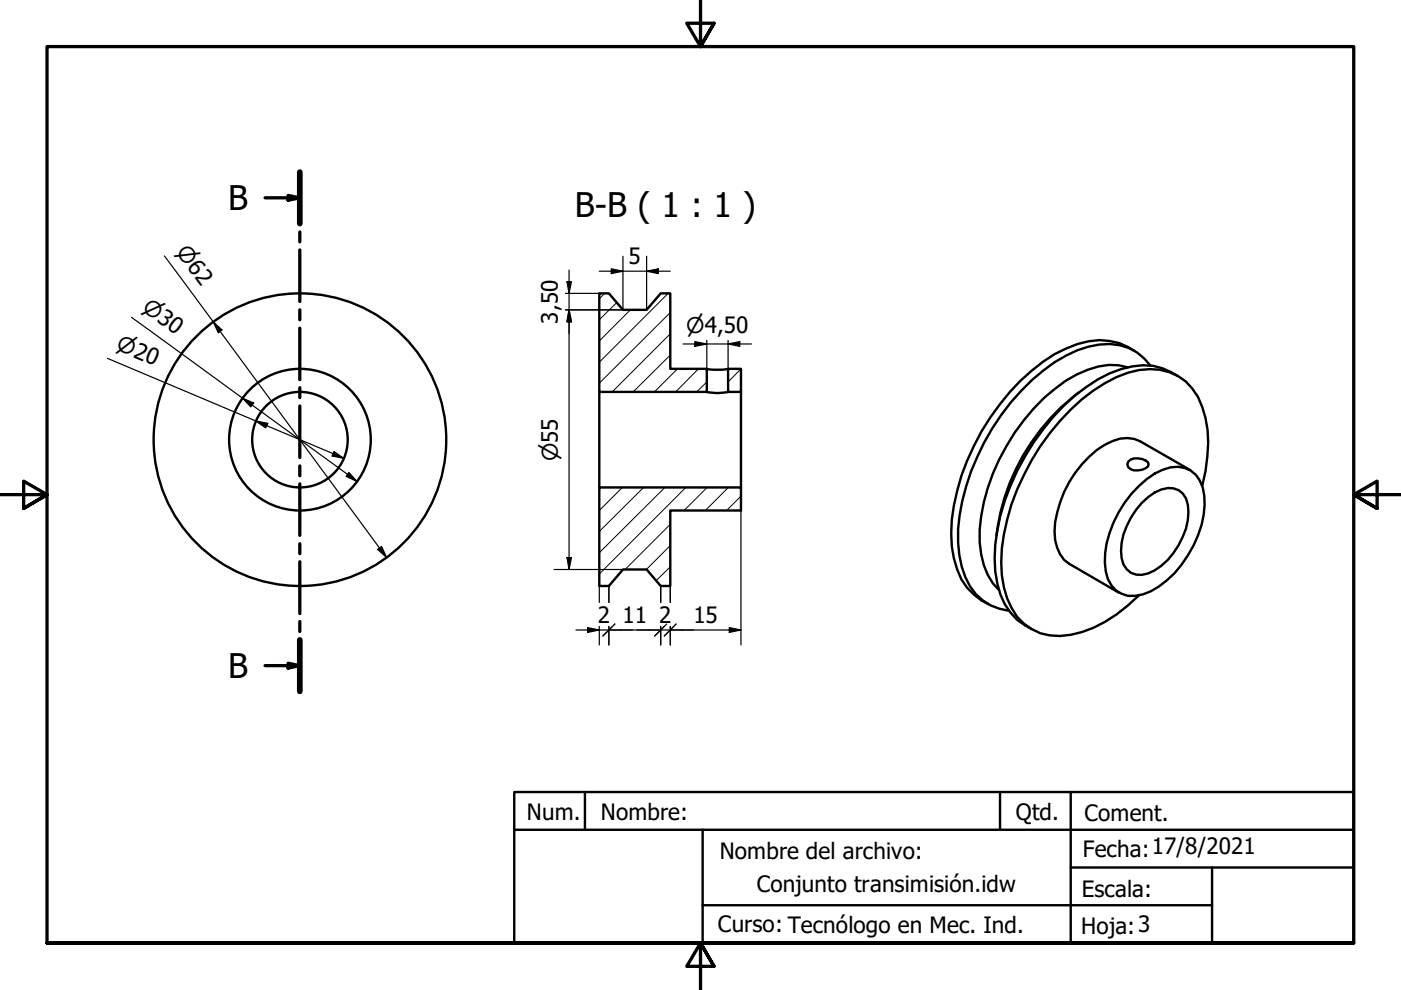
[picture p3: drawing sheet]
<svg xmlns="http://www.w3.org/2000/svg" width="297mm" height="210mm" viewBox="0 0 297 210" stroke-linecap="round" stroke-linejoin="round" font-family="sans-serif">
<!-- layer: Hatch (ISO) -->
<g fill="none" stroke="#000" stroke-width=".21">
<path d="M128.2 62.2l-1.1 1.1M130.7 64.2l-3.6 3.6M133.7 65.7l-6.6 6.6M141.7 62.2l-14.6 14.6M142.1 75.3l-7.9 7.8M142.1 70.8l-12.3 12.3M142.1 66.3l-15 15M143.6 78.2l-4.9 4.9M148.1 78.2l-4.8 4.9M157.1 78.2l-2.7 2.8M149.9 81l-2.2 2.1M157.1 82.7l-.4 .4"/>
<path d="M127.4 103.3l-.3 .4M132 103.3l-4.9 4.9M136.5 103.3l-9.4 9.4M141 103.3l-13.9 13.9M142.1 115.7l-5.1 5M142.1 111.2l-9.6 9.5M145.4 103.3l-18.3 18.4M149.9 103.3l-4.9 4.9M154.4 103.3l-4.9 4.9M157.1 105.2l-3 3M129.3 123.9l-.3 .3M142.1 120.2l-3 2.9"/>
</g>
<!-- layer: Visible (ISO) -->
<g fill="none" stroke="#000" stroke-width=".51">
<path d="M127.1 62.2h2l3 3.5h5l3-3.5h2v16h7.8v4.9h-22.8zM149.9 78.2a13.4 13.4 0 0 0 4.5 0M154.4 78.2h2.7v4.9h-2.7zM239.1 77.9a12.3 12.3 0 0 0-8.5 .5 28.4 28.4 0 0 0-11.5 8.2 44.1 44.1 0 0 0-11.4 25.7 18.5 18.5 0 0 0 2.8 11.4l1.3 1.4M240.5 74.4a13.4 13.4 0 0 0-12-1.5 33.7 33.7 0 0 0-14.4 10.2 51 51 0 0 0-12.3 27 23 23 0 0 0 2 12.7 13.4 13.4 0 0 0 5.7 5.3M243.9 77.5a10.9 10.9 0 0 0-10.9-4.4 27.2 27.2 0 0 0-14.2 7.5 50 50 0 0 0-15.7 31.6 22.4 22.4 0 0 0 2.5 12 11.1 11.1 0 0 0 8.3 5.3M249.7 79.7a12.9 12.9 0 0 0-12-1.4 35.2 35.2 0 0 0-16.5 12.7 49.3 49.3 0 0 0-10.2 24.5 22.9 22.9 0 0 0 2 12.6 11.9 11.9 0 0 0 5.7 5.3M127.1 83.1v20.2M149.9 83.1a10.1 10.1 0 0 0 4.5 0M157.1 83.1v20.2M228.8 83.2a44.6 44.6 0 0 0-17.5 30.3M239.2 97.9a3.3 3.3 0 0 1 4.2 .1l.1 .5-.1 .4a3.3 3.3 0 0 1-4.2 .1l-.2-.5z"/>
<path d="M252.3 99.7l-10.6-6.1a6.7 6.7 0 0 0-5.8-.1 20.9 20.9 0 0 0-10.3 10.8 20.9 20.9 0 0 0-1.9 10.2 7 7 0 0 0 3 5l10.6 6.2M127.1 103.3h30v4.9h-15v16h-2l-3-3.5h-5l-3 3.5h-2zM241.5 103a12.4 12.4 0 0 1 8.2-4 5.6 5.6 0 0 1 5.3 4.4 18 18 0 0 1-2 12.3 21.2 21.2 0 0 1-9 9.7 7.3 7.3 0 0 1-6.2 .5 6.1 6.1 0 0 1-3.4-4.8 19.3 19.3 0 0 1 2.8-12.5l1.2-2 1.5-1.9zM242.1 106.7a9.2 9.2 0 0 1 5.5-3.2 3.8 3.8 0 0 1 4.2 3.5 13.8 13.8 0 0 1-3 10.3 11.1 11.1 0 0 1-6.7 4.6 3.8 3.8 0 0 1-4.3-3.6 13.8 13.8 0 0 1 3.1-10.2zM254.9 103a33.1 33.1 0 0 0 .7-14.4 13 13 0 0 0-5.9-8.9 14.3 14.3 0 0 0-13 .3 43.7 43.7 0 0 0-19.6 20.7 43.8 43.8 0 0 0-4.8 18.5 19.4 19.4 0 0 0 3.3 11.6 11.2 11.2 0 0 0 11.4 3.8 28.1 28.1 0 0 0 14.5-8.4"/>
<circle cx="63.6" cy="93.2" r="31"/>
<circle cx="63.6" cy="93.2" r="15"/>
<circle cx="63.6" cy="93.2" r="10.1"/>
</g>
<!-- layer: Section Line (ISO) -->
<g fill="none" stroke="#000" stroke-width=".7">
<path d="M63.6 36.5v10.9M56.2 41.9h7.4M61.1 41.4l2.5 .5-2.5 .6zM63.6 49.2v2.1M63.6 53v10.9M63.6 65.7v2.1M63.6 69.6v10.9M63.6 82.2v2.1M63.6 86.1v10.9M63.6 98.8v2.1M63.6 102.6v10.9M63.6 115.3v2.1"/>
<path d="M63.6 119.1v11M63.6 131.8v2.1M63.6 135.7v10.9M56.2 141.1h7.4M61.1 140.6l2.5 .5-2.5 .5z"/>
</g>
<path d="M63.6 36.5v10.9M63.6 135.7v10.9" fill="none" stroke="#000" stroke-width="1.2"/>
<g fill="#000">
<path d="M61.1 41.4l2.5 .5-2.5 .6z" fill-rule="evenodd"/>
<path d="M61.1 140.6l2.5 .5-2.5 .5z" fill-rule="evenodd"/>
</g>
<!-- layer: Border (ISO) -->
<path d="M148.5 -.1v10l-2.9-5h5.8l-2.9 5 2.9-5M0 104.9h10l-5-2.9v5.8l5-2.9-5 2.9M297 104.9h-10l5-2.9v5.8l-5-2.9 5 2.9M10 199.9v-190h277v190h-277h277M151.4 204.9l-2.9-5 2.9 5h-5.8l2.9-5v10" fill="none" stroke="#000" stroke-width=".7"/>
<!-- layer: Title (ISO) -->
<path d="M109 167.9h178v32h-178zM109 175.9h178M124 167.9v8M149 175.9v24M212 167.9v8M227 167.9v32M149 191.9h108M227 183.9h60M257 183.9v16" fill="none" stroke="#000" stroke-width=".51"/>
<!-- layer: Dimension (ISO) -->
<g fill="none" stroke="#000" stroke-width=".25">
<path d="M34.9 54.3l47.1 63.9M120.2 59.7h1l-.6 2.5zM120.6 57.2v63.5M127.1 57.5h15M129.6 57l2.5 .5-2.5 .5zM132.1 54.3v11.4h-12.2M137.1 57.5l2.5-.5v1zM137.1 54.3v11.4M22.8 76l50.1 21.2M27.9 67.3l47.8 34.8M45.2 68.2l1.9 1.7-.8 .7zM119.9 62.2h7.2"/>
<path d="M120.6 65.7l.6 2.5h-1zM144.8 72.9h14.5M147.3 72.4l2.6 .5-2.6 .5zM149.9 72.2v6M154.4 72.9l2.4-.5v1zM154.4 72.2v6M51.4 84.4l2.4 1-.7 .9zM54.2 89.3l2.6 .5-.5 .9zM70.8 95.7l2.1 1.5-2.5-.5zM74 100.2l1.7 1.9-2.3-1.1zM80.1 116.5l.8-.6 1.1 2.3zM120.2 118.2h1l-.6 2.5z"/>
<path d="M157.1 108.2v28.6M117.5 120.7h14.6M122.1 133.6h12M124.6 133.1l2.5 .5-2.5 .5zM127.1 124.2v3.5M127.1 132.8v4M129.1 124.2v3.5M129.1 132.8v4M130.4 132.3l-2.6 2.5M131.6 133.6h8.5M135.1 133.6h22M140.1 124.2v3.5"/>
<path d="M140.1 132.8v4M141.4 132.3l-2.6 2.5M142.1 124.2v3.5M142.1 132.8v4M143.2 132.5l.1-.2-2.5 2.5 2.1-2M154.6 133.1l2.5 .5-2.5 .5z"/>
</g>
<g fill="#000">
<path d="M120.2 59.7h1l-.6 2.5z" fill-rule="evenodd"/>
<path d="M129.6 57l2.5 .5-2.5 .5z" fill-rule="evenodd"/>
<path d="M137.1 57.5l2.5-.5v1z" fill-rule="evenodd"/>
<path d="M45.2 68.2l1.9 1.7-.8 .7z" fill-rule="evenodd"/>
<path d="M120.6 65.7l.6 2.5h-1z" fill-rule="evenodd"/>
<path d="M120.6 65.7l.6 2.5h-1z" fill-rule="evenodd"/>
<path d="M147.3 72.4l2.6 .5-2.6 .5z" fill-rule="evenodd"/>
<path d="M154.4 72.9l2.4-.5v1z" fill-rule="evenodd"/>
<path d="M51.4 84.4l2.4 1-.7 .9z" fill-rule="evenodd"/>
<path d="M54.2 89.3l2.6 .5-.5 .9z" fill-rule="evenodd"/>
<path d="M70.8 95.7l2.1 1.5-2.5-.5z" fill-rule="evenodd"/>
<path d="M74 100.2l1.7 1.9-2.3-1.1z" fill-rule="evenodd"/>
<path d="M80.1 116.5l.8-.6 1.1 2.3z" fill-rule="evenodd"/>
<path d="M120.2 118.2h1l-.6 2.5z" fill-rule="evenodd"/>
<path d="M124.6 133.1l2.5 .5-2.5 .5z" fill-rule="evenodd"/>
<path d="M154.6 133.1l2.5 .5-2.5 .5z" fill-rule="evenodd"/>
</g>
<g font-size="7.2">
<text x="48.4" y="44.5">B</text>
<text x="121.9" y="46.1">B-B ( 1 : 1 )</text>
<text x="48.4" y="143.7">B</text>
</g>
<g font-size="4.8">
<text x="133.3" y="55.9">5</text>
<text x="118.3" y="68.6" transform="rotate(-90 118.3 68.6)">3,50</text>
<text x="147" y="132">15</text>
<text x="126.7" y="132.1">2</text>
<text x="132" y="132.1">11</text>
<text x="139.8" y="132.1">2</text>
<text x="111.7" y="173.8">Num.</text>
<text x="127.4" y="174">Nombre:</text>
<text x="215.4" y="174">Qtd.</text>
<text x="229.9" y="174">Coment.</text>
<text x="152.6" y="182">Nombre del archivo:</text>
<text x="229.6" y="181.6">Fecha:17/8/2021</text>
<text x="160.5" y="189.2">Conjunto transimisión.idw</text>
<text x="229.4" y="190.2">Escala:</text>
<text x="152.2" y="197.6">Curso: Tecnólogo en Mec. Ind.</text>
<text x="229.2" y="198">Hoja:3</text>
</g>
<g font-size="4.6">
<text x="37.2" y="53.4" transform="rotate(54 37.2 53.4)">⌀62</text>
<text x="29.9" y="65.8" transform="rotate(36 29.9 65.8)">⌀30</text>
<text x="145.5" y="70.5">⌀4,50</text>
<text x="24.4" y="74.1" transform="rotate(23 24.4 74.1)">⌀20</text>
<text x="118.3" y="97.8" transform="rotate(-90 118.3 97.8)">⌀55</text>
</g>
</svg>
